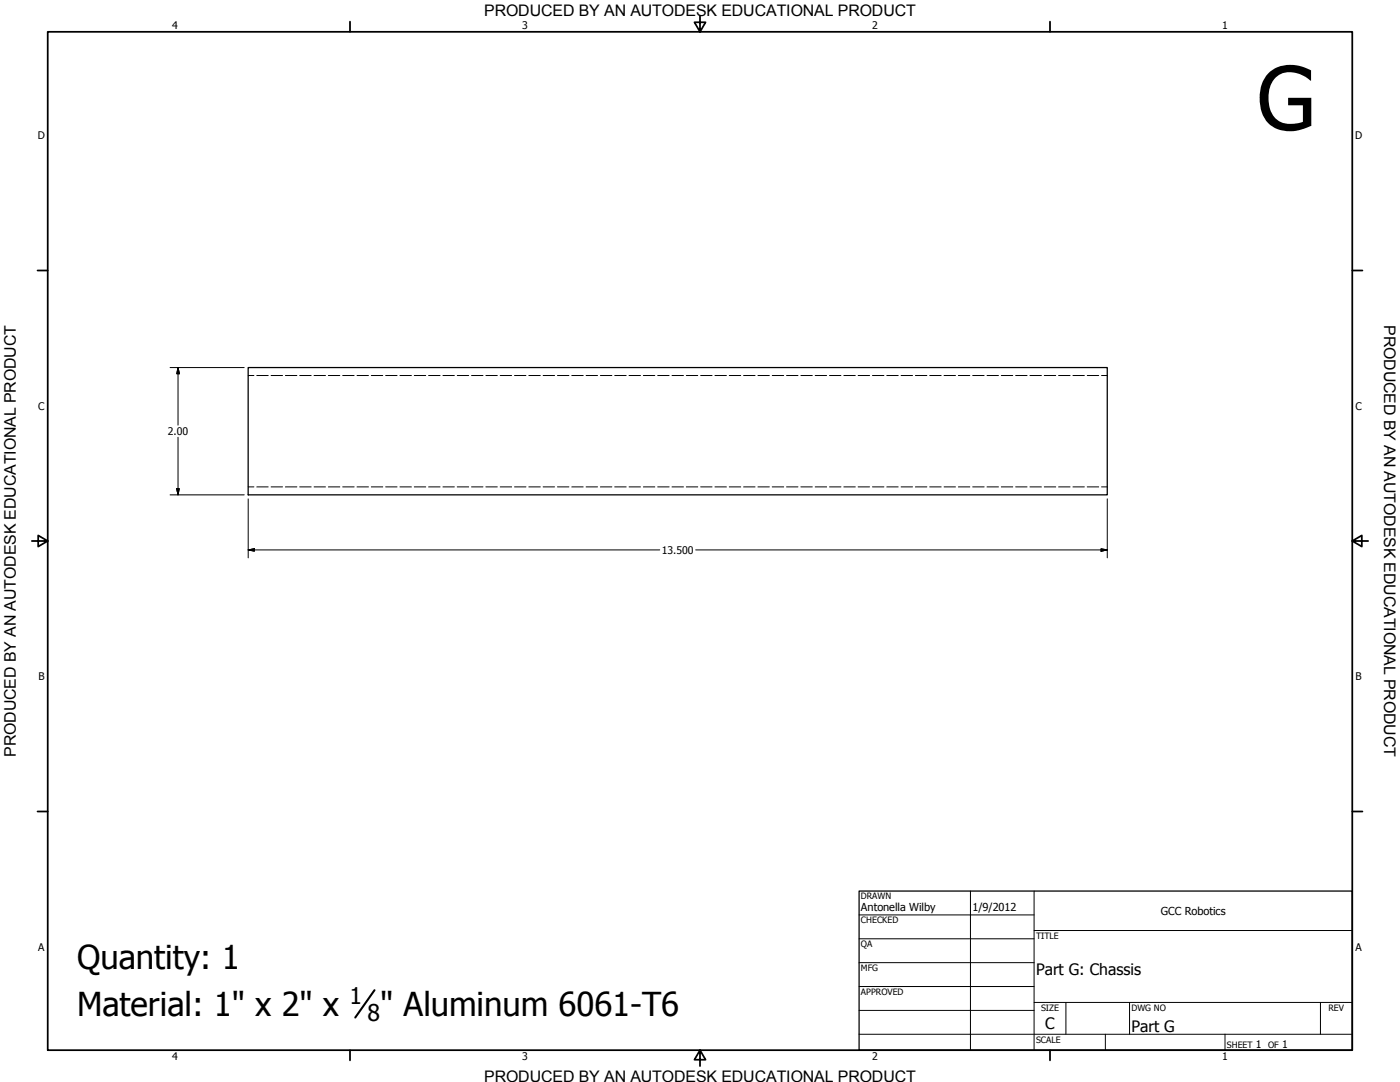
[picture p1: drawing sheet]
<svg xmlns="http://www.w3.org/2000/svg" width="559mm" height="432mm" viewBox="0 0 559 432" stroke-linecap="round" stroke-linejoin="round" font-family="sans-serif">
<!-- layer: Hidden (ANSI) -->
<g fill="none" stroke="#000" stroke-width=".4">
<path d="M99.1 149.9h2.2M102.5 149.9h4.6M108.2 149.9h4.6M113.9 149.9h4.6M119.6 149.9h4.6M125.3 149.9h4.6M131.1 149.9h4.5M136.8 149.9h4.6M142.5 149.9h4.6M148.2 149.9h4.6M153.9 149.9h4.6M159.6 149.9h4.6"/>
<path d="M165.4 149.9h4.5M171.1 149.9h4.5M176.8 149.9h4.6M182.5 149.9h4.6M188.2 149.9h4.6M193.9 149.9h4.6M199.6 149.9h4.6M205.4 149.9h4.5M211.1 149.9h4.5M216.8 149.9h4.6M222.5 149.9h4.6M228.2 149.9h4.6"/>
<path d="M233.9 149.9h4.6M239.6 149.9h4.6M245.4 149.9h4.5M251.1 149.9h4.6M256.8 149.9h4.6M262.5 149.9h4.6M268.2 149.9h4.6M273.9 149.9h4.6M279.7 149.9h4.5M285.4 149.9h4.5M291.1 149.9h4.6M296.8 149.9h4.6"/>
<path d="M302.5 149.9h4.6M308.2 149.9h4.6M313.9 149.9h4.6M319.7 149.9h4.5M325.4 149.9h4.5M331.1 149.9h4.6M336.8 149.9h4.6M342.5 149.9h4.6M348.2 149.9h4.6M353.9 149.9h4.6M359.7 149.9h4.5M365.4 149.9h4.6"/>
<path d="M371.1 149.9h4.6M376.8 149.9h4.6M382.5 149.9h4.6M388.2 149.9h4.6M394 149.9h4.5M399.7 149.9h4.5M405.4 149.9h4.6M411.1 149.9h4.6M416.8 149.9h4.6M422.5 149.9h4.6M428.2 149.9h4.6M434 149.9h4.5"/>
<path d="M439.7 149.9h2.3M99.1 194.3h2.2M102.5 194.3h4.6M108.2 194.3h4.6M113.9 194.3h4.6M119.6 194.3h4.6M125.3 194.3h4.6M131.1 194.3h4.5M136.8 194.3h4.6M142.5 194.3h4.6M148.2 194.3h4.6M153.9 194.3h4.6"/>
<path d="M159.6 194.3h4.6M165.4 194.3h4.5M171.1 194.3h4.5M176.8 194.3h4.6M182.5 194.3h4.6M188.2 194.3h4.6M193.9 194.3h4.6M199.6 194.3h4.6M205.4 194.3h4.5M211.1 194.3h4.5M216.8 194.3h4.6M222.5 194.3h4.6"/>
<path d="M228.2 194.3h4.6M233.9 194.3h4.6M239.6 194.3h4.6M245.4 194.3h4.5M251.1 194.3h4.6M256.8 194.3h4.6M262.5 194.3h4.6M268.2 194.3h4.6M273.9 194.3h4.6M279.7 194.3h4.5M285.4 194.3h4.5M291.1 194.3h4.6"/>
<path d="M296.8 194.3h4.6M302.5 194.3h4.6M308.2 194.3h4.6M313.9 194.3h4.6M319.7 194.3h4.5M325.4 194.3h4.5M331.1 194.3h4.6M336.8 194.3h4.6M342.5 194.3h4.6M348.2 194.3h4.6M353.9 194.3h4.6M359.7 194.3h4.5"/>
<path d="M365.4 194.3h4.6M371.1 194.3h4.6M376.8 194.3h4.6M382.5 194.3h4.6M388.2 194.3h4.6M394 194.3h4.5M399.7 194.3h4.5M405.4 194.3h4.6M411.1 194.3h4.6M416.8 194.3h4.6M422.5 194.3h4.6M428.2 194.3h4.6"/>
<path d="M434 194.3h4.5M439.7 194.3h2.3"/>
</g>
<!-- layer: Visible (ANSI) -->
<path d="M99.1 146.7h342.9v50.8h-342.9z" fill="none" stroke="#000" stroke-width=".51"/>
<!-- layer: Border (ANSI) -->
<g fill="none" stroke="#000" stroke-width=".7">
<path d="M19 12.7h520.8v406.4h-520.8zM139.7 8.6v4.1M279.4 6.3v6.4l-2.2-3.8h4.4l-2.2 3.8M419.1 8.6v4.1M15 107.9h4M539.8 107.9h4M12.7 215.9h6.3l-3.8-2.2v4.4l3.8-2.2M539.8 215.9l3.8 2.2v-4.4l-3.8 2.2h6.3M15 323.8h4M539.8 323.8h4M139.7 419.1v4.1M279.4 419.1l2.2 3.8h-4.4l2.2-3.8v6.3"/>
<path d="M419.1 419.1v4.1"/>
</g>
<!-- layer: Title (ANSI) -->
<g fill="none" stroke="#000" stroke-width=".4">
<path d="M387.3 355.6v63.5M412.7 355.6v63.5M342.9 365.1h69.8M342.9 374.6h69.8M412.7 371.3h127.1M342.9 384.2h69.8M342.9 393.7h69.8M342.9 412.7h196.9M342.9 403.2h69.8M412.7 400h127.1M425.4 400v12.7M441.2 412.7v6.4"/>
<path d="M450.8 400v12.7M488.9 412.7v6.4M527 400v12.7"/>
</g>
<path d="M342.9 355.6h196.9v63.5h-196.9z" fill="none" stroke="#000" stroke-width=".51"/>
<!-- layer: Dimension (ANSI) -->
<path d="M67.9 146.7h29.6M71.1 146.7l.5 2.5h-1.1zM71.1 146.7v23M71.1 174.5v23M67.9 197.5h29.6M70.5 195h1.1l-.5 2.5zM99.1 199.1v23.5M442 199.1v23.5M99.1 219.5l2.4-.5v1zM99.1 219.5h164.2M277.7 219.5h164.3M439.5 219l2.5 .5-2.5 .5z" fill="none" stroke="#000" stroke-width=".4"/>
<path d="M71.1 146.7l.5 2.5zM71.1 146.7l.5 2.5h-1.1zM70.5 195l.6 2.5zM70.5 195h1.1l-.5 2.5zM99.1 219.5l2.4-.5zM99.1 219.5l2.4-.5v1zM439.5 220l2.5-.5zM439.5 219l2.5 .5-2.5 .5z" fill="#000" stroke="#000" stroke-width=".4"/>
<!-- layer: Symbol (ANSI) -->
<path d="M149.5 395.2l-7.7 10.9" fill="none" stroke="#000" stroke-width=".83"/>
<text font-size="35.1" x="501.6" y="51.9">G</text>
<g font-size="13.1">
<text x="30.8" y="386.7">Quantity: 1</text>
<text x="30.8" y="405.4">Material: 1&quot; x 2&quot; x</text>
<text x="151.8" y="405.4">&quot; Aluminum 6061-T6</text>
</g>
<g font-size="9.2">
<text x="139.5" y="400.6">1</text>
<text x="146.7" y="407.5">8</text>
</g>
<g font-size="6.4">
<text x="552.4" y="129.8" transform="rotate(90 552.4 129.8)">PRODUCED BY AN AUTODESK EDUCATIONAL PRODUCT</text>
<text x="6.3" y="302" transform="rotate(-90 6.3 302)">PRODUCED BY AN AUTODESK EDUCATIONAL PRODUCT</text>
</g>
<g font-size="6.3">
<text x="193.3" y="6.3">PRODUCED BY AN AUTODESK EDUCATIONAL PRODUCT</text>
<text x="413.5" y="389.1">Part G: Chassis</text>
<text x="417.2" y="410.6">C</text>
<text x="451.6" y="411.9">Part G</text>
<text x="193.3" y="431.8">PRODUCED BY AN AUTODESK EDUCATIONAL PRODUCT</text>
</g>
<g font-size="4.4">
<text x="343.7" y="363.5">Antonella Wilby</text>
<text x="388.1" y="363.7">1/9/2012</text>
<text x="463.4" y="365.1">GCC Robotics</text>
</g>
<g font-size="4.2">
<text x="68.7" y="11.7">4</text>
<text x="208.4" y="11.7">3</text>
<text x="348.1" y="11.7">2</text>
<text x="487.8" y="11.7">1</text>
<text x="15.1" y="55.5">D</text>
<text x="540.9" y="55.5">D</text>
<text x="15.2" y="163.4">C</text>
<text x="541" y="163.4">C</text>
<text x="67" y="173.6">2.00</text>
<text x="264.2" y="221">13.500</text>
<text x="15.3" y="271.4">B</text>
<text x="541.1" y="271.4">B</text>
<text x="15.2" y="379.3">A</text>
<text x="541" y="379.3">A</text>
<text x="501.3" y="418.3">1</text>
<text x="511.8" y="418.3">1</text>
<text x="68.7" y="423.2">4</text>
<text x="208.4" y="423.2">3</text>
<text x="348.1" y="423.2">2</text>
<text x="487.8" y="423.2">1</text>
</g>
<g font-size="3.5">
<text x="343.7" y="358.9">DRAWN</text>
<text x="343.7" y="368.5">CHECKED</text>
<text x="413.5" y="374.6">TITLE</text>
<text x="343.7" y="378">QA</text>
<text x="343.7" y="387.5">MFG</text>
<text x="343.7" y="397.1">APPROVED</text>
<text x="415.5" y="403.4">SIZE</text>
<text x="451.6" y="403.4">DWG NO</text>
<text x="530.3" y="403.4">REV</text>
<text x="413.5" y="416.1">SCALE</text>
<text x="489.7" y="418.3">SHEET</text>
<text x="506.2" y="418.3">OF</text>
</g>
</svg>
